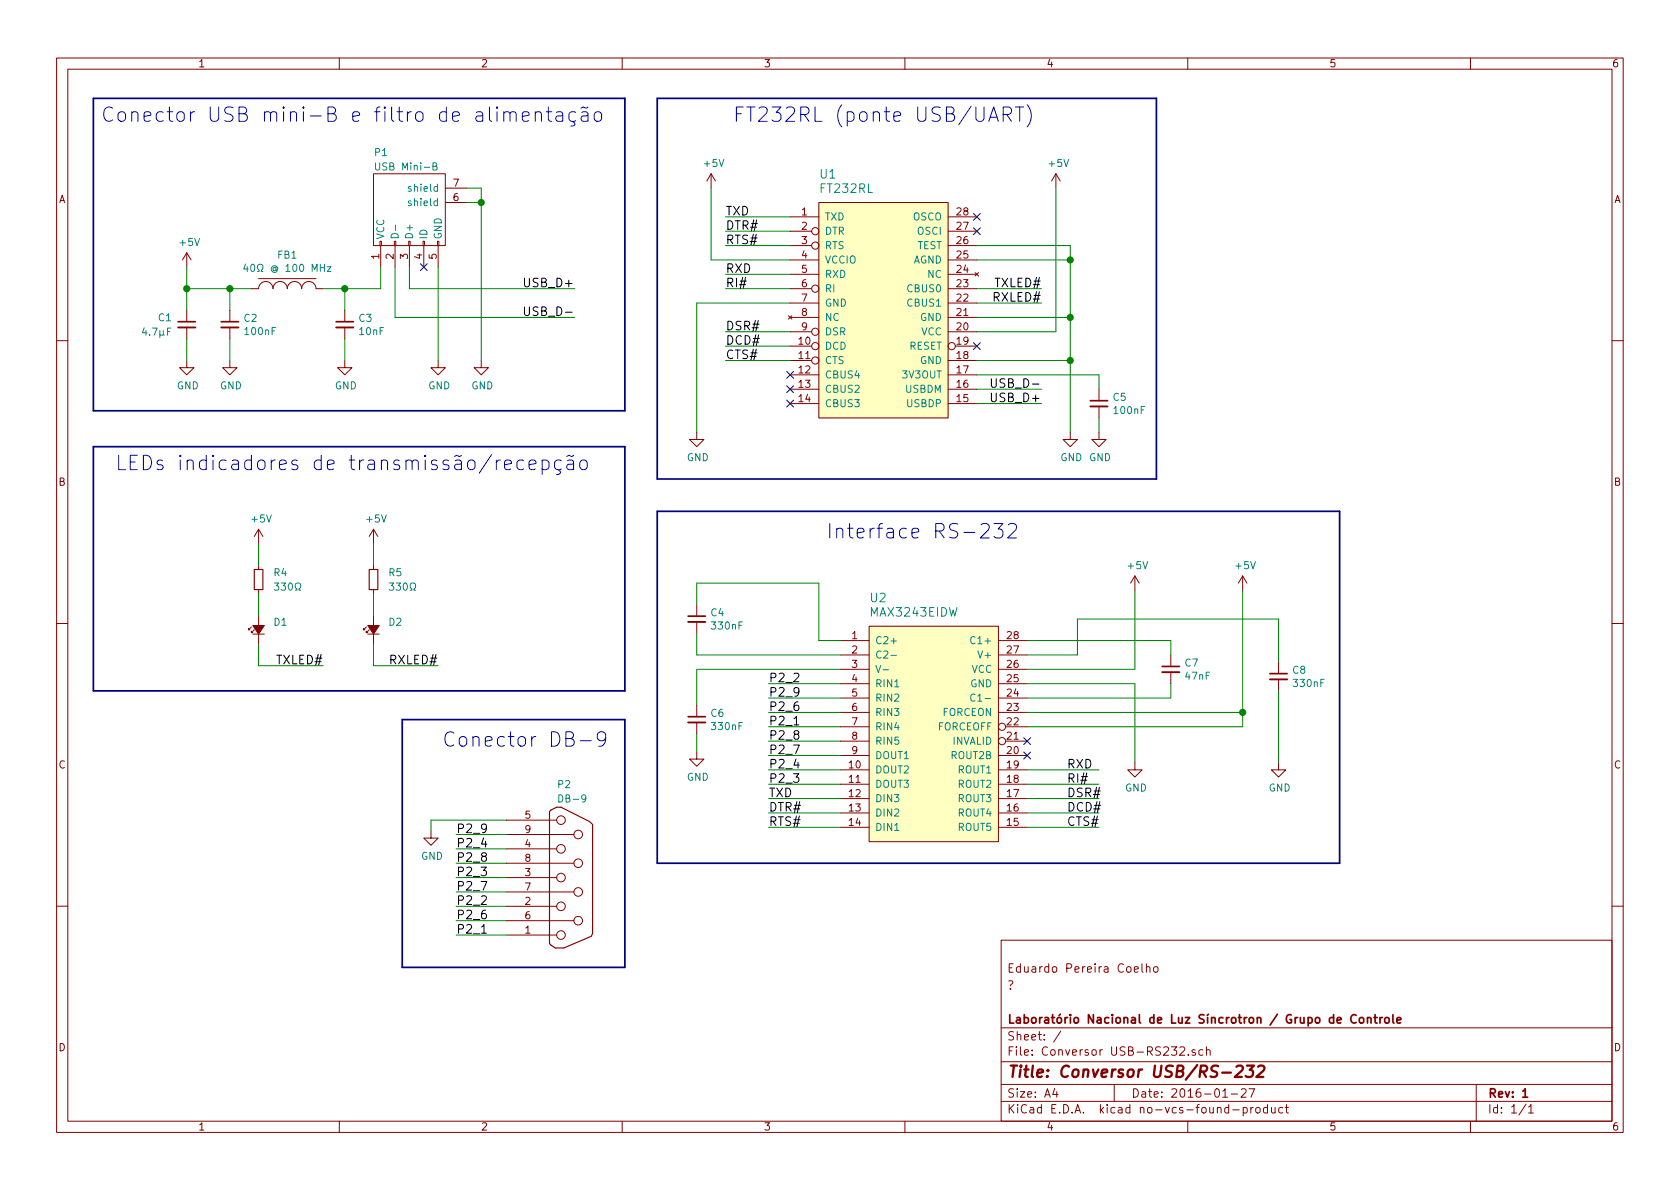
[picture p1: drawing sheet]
EESchema Schematic File Version 2
LIBS:power
LIBS:device
LIBS:transistors
LIBS:conn
LIBS:linear
LIBS:regul
LIBS:74xx
LIBS:cmos4000
LIBS:adc-dac
LIBS:memory
LIBS:xilinx
LIBS:microcontrollers
LIBS:dsp
LIBS:microchip
LIBS:analog_switches
LIBS:motorola
LIBS:texas
LIBS:intel
LIBS:audio
LIBS:interface
LIBS:digital-audio
LIBS:philips
LIBS:display
LIBS:cypress
LIBS:siliconi
LIBS:opto
LIBS:atmel
LIBS:contrib
LIBS:valves
LIBS:Conversor USB-RS232
LIBS:Conversor USB-RS232-cache
EELAYER 25 0
EELAYER END
$Descr A4 11693 8268
encoding utf-8
Sheet 1 1
Title "Conversor USB/RS-232"
Date "2016-01-27"
Rev "1"
Comp "Laboratório Nacional de Luz Síncrotron / Grupo de Controle"
Comment1 ""
Comment2 "?"
Comment3 "Eduardo Pereira Coelho"
Comment4 ""
$EndDescr
NoConn ~ 2950 1850
$Comp
L C_Small C3
U 1 1
P 2400 2250
F 0 "C3" H 2492 2296 50  0000 L CNN
F 1 "10nF" H 2492 2204 50  0000 L CNN
F 2 "Capacitors_SMD:C_0805_HandSoldering" H 2400 2250 50  0001 C CNN
F 3 "" H 2400 2250 50  0000 C CNN
	1    2400 2250
	1    0    0    -1  
$EndComp
$Comp
L GND #PWR01
U 1 1
P 2400 2500
F 0 "#PWR01" H 2400 2250 50  0001 C CNN
F 1 "GND" H 2408 2326 50  0000 C CNN
F 2 "" H 2400 2500 50  0000 C CNN
F 3 "" H 2400 2500 50  0000 C CNN
	1    2400 2500
	1    0    0    -1  
$EndComp
$Comp
L C_Small C2
U 1 1
P 1600 2250
F 0 "C2" H 1692 2296 50  0000 L CNN
F 1 "100nF" H 1692 2204 50  0000 L CNN
F 2 "Capacitors_SMD:C_0805_HandSoldering" H 1600 2250 50  0001 C CNN
F 3 "" H 1600 2250 50  0000 C CNN
	1    1600 2250
	1    0    0    -1  
$EndComp
$Comp
L GND #PWR02
U 1 1
P 1600 2500
F 0 "#PWR02" H 1600 2250 50  0001 C CNN
F 1 "GND" H 1608 2326 50  0000 C CNN
F 2 "" H 1600 2500 50  0000 C CNN
F 3 "" H 1600 2500 50  0000 C CNN
	1    1600 2500
	1    0    0    -1  
$EndComp
$Comp
L GND #PWR03
U 1 1
P 1300 2500
F 0 "#PWR03" H 1300 2250 50  0001 C CNN
F 1 "GND" H 1308 2326 50  0000 C CNN
F 2 "" H 1300 2500 50  0000 C CNN
F 3 "" H 1300 2500 50  0000 C CNN
	1    1300 2500
	1    0    0    -1  
$EndComp
$Comp
L GND #PWR04
U 1 1
P 3050 2500
F 0 "#PWR04" H 3050 2250 50  0001 C CNN
F 1 "GND" H 3058 2326 50  0000 C CNN
F 2 "" H 3050 2500 50  0000 C CNN
F 3 "" H 3050 2500 50  0000 C CNN
	1    3050 2500
	1    0    0    -1  
$EndComp
Text Label 4000 2000 2    60   ~ 0
USB_D+
Text Label 4000 2200 2    60   ~ 0
USB_D-
Text Label 7250 2700 2    60   ~ 0
USB_D-
Text Label 7250 2800 2    60   ~ 0
USB_D+
$Comp
L C_Small C1
U 1 1
P 1300 2250
F 0 "C1" H 1200 2300 50  0000 R CNN
F 1 "4.7µF" H 1200 2200 50  0000 R CNN
F 2 "Capacitors_SMD:C_1210_HandSoldering" H 1300 2250 50  0001 C CNN
F 3 "" H 1300 2250 50  0000 C CNN
	1    1300 2250
	1    0    0    -1  
$EndComp
Text Notes 700  850  0    100  ~ 0
Conector USB mini-B e filtro de alimentação
$Comp
L GND #PWR05
U 1 1
P 7650 3000
F 0 "#PWR05" H 7650 2750 50  0001 C CNN
F 1 "GND" H 7658 2826 50  0000 C CNN
F 2 "" H 7650 3000 50  0000 C CNN
F 3 "" H 7650 3000 50  0000 C CNN
	1    7650 3000
	1    0    0    -1  
$EndComp
$Comp
L C_Small C5
U 1 1
P 7650 2800
F 0 "C5" H 7742 2846 50  0000 L CNN
F 1 "100nF" H 7742 2754 50  0000 L CNN
F 2 "Capacitors_SMD:C_0805_HandSoldering" H 7650 2800 50  0001 C CNN
F 3 "" H 7650 2800 50  0000 C CNN
	1    7650 2800
	1    0    0    -1  
$EndComp
$Comp
L GND #PWR06
U 1 1
P 7450 3000
F 0 "#PWR06" H 7450 2750 50  0001 C CNN
F 1 "GND" H 7458 2826 50  0000 C CNN
F 2 "" H 7450 3000 50  0000 C CNN
F 3 "" H 7450 3000 50  0000 C CNN
	1    7450 3000
	1    0    0    -1  
$EndComp
Text Label 7250 2000 2    60   ~ 0
TXLED#
$Comp
L GND #PWR07
U 1 1
P 4850 3000
F 0 "#PWR07" H 4850 2750 50  0001 C CNN
F 1 "GND" H 4858 2826 50  0000 C CNN
F 2 "" H 4850 3000 50  0000 C CNN
F 3 "" H 4850 3000 50  0000 C CNN
	1    4850 3000
	1    0    0    -1  
$EndComp
Text Label 7250 2100 2    60   ~ 0
RXLED#
Text Notes 5100 850  0    100  ~ 0
FT232RL (ponte USB/UART)
Text Label 5050 1500 0    60   ~ 0
TXD
Text Label 5050 1900 0    60   ~ 0
RXD
Text Notes 800  3275 0    100  ~ 0
LEDs indicadores de transmissão/recepção
$Comp
L R_Small R4
U 1 1
P 1800 4025
F 0 "R4" H 1900 4075 50  0000 L CNN
F 1 "330Ω" H 1900 3975 50  0000 L CNN
F 2 "Resistors_SMD:R_0805_HandSoldering" H 1800 4025 50  0001 C CNN
F 3 "" H 1800 4025 50  0000 C CNN
	1    1800 4025
	1    0    0    -1  
$EndComp
$Comp
L R_Small R5
U 1 1
P 2600 4025
F 0 "R5" H 2700 4075 50  0000 L CNN
F 1 "330Ω" H 2700 3975 50  0000 L CNN
F 2 "Resistors_SMD:R_0805_HandSoldering" H 2600 4025 50  0001 C CNN
F 3 "" H 2600 4025 50  0000 C CNN
	1    2600 4025
	1    0    0    -1  
$EndComp
$Comp
L Led_Small D1
U 1 1
P 1800 4375
F 0 "D1" V 1850 4275 50  0000 R CNN
F 1 "LED" V 1750 4275 50  0001 R CNN
F 2 "Controle:LED_para_painel_KINGBRIGHT" V 1800 4375 50  0001 C CNN
F 3 "" V 1800 4375 50  0000 C CNN
	1    1800 4375
	0    -1   -1   0   
$EndComp
$Comp
L Led_Small D2
U 1 1
P 2600 4375
F 0 "D2" V 2650 4275 50  0000 R CNN
F 1 "LED" V 2550 4275 50  0001 R CNN
F 2 "Controle:LED_para_painel_KINGBRIGHT" V 2600 4375 50  0001 C CNN
F 3 "" V 2600 4375 50  0000 C CNN
	1    2600 4375
	0    -1   -1   0   
$EndComp
Text Notes 5750 3750 0    100  ~ 0
Interface RS-232
Text Notes 3075 5200 0    100  ~ 0
Conector DB-9
NoConn ~ 5500 2600
Text Label 2250 4625 2    60   ~ 0
TXLED#
Text Label 3050 4625 2    60   ~ 0
RXLED#
$Comp
L GND #PWR08
U 1 1
P 3350 2500
F 0 "#PWR08" H 3350 2250 50  0001 C CNN
F 1 "GND" H 3358 2326 50  0000 C CNN
F 2 "" H 3350 2500 50  0000 C CNN
F 3 "" H 3350 2500 50  0000 C CNN
	1    3350 2500
	1    0    0    -1  
$EndComp
NoConn ~ 5500 2800
NoConn ~ 6800 2400
NoConn ~ 6800 1500
NoConn ~ 6800 1600
$Comp
L FT232RL U1
U 1 1
P 6150 2150
F 0 "U1" H 5700 3100 60  0000 L CNN
F 1 "FT232RL" H 5700 3000 60  0000 L CNN
F 2 "Housings_SSOP:SSOP-28_5.3x10.2mm_Pitch0.65mm" H 5800 2450 60  0001 C CNN
F 3 "" H 5800 2450 60  0000 C CNN
	1    6150 2150
	1    0    0    -1  
$EndComp
$Comp
L Ferrite_Bead FB1
U 1 1
P 2000 2000
F 0 "FB1" H 2000 2236 50  0000 C CNN
F 1 "40Ω @ 100 MHz" H 2000 2144 50  0000 C CNN
F 2 "Resistors_SMD:R_0805_HandSoldering" H 2000 2000 60  0001 C CNN
F 3 "" H 2000 2000 60  0000 C CNN
	1    2000 2000
	1    0    0    -1  
$EndComp
$Comp
L +5V #FLG09
U 1 1
P 1300 1850
F 0 "#FLG09" H 1300 1945 50  0001 C CNN
F 1 "+5V" H 1318 2024 50  0000 C CNN
F 2 "" H 1300 1850 50  0000 C CNN
F 3 "" H 1300 1850 50  0000 C CNN
	1    1300 1850
	1    0    0    -1  
$EndComp
$Comp
L +5V #FLG010
U 1 1
P 4950 1300
F 0 "#FLG010" H 4950 1395 50  0001 C CNN
F 1 "+5V" H 4968 1474 50  0000 C CNN
F 2 "" H 4950 1300 50  0000 C CNN
F 3 "" H 4950 1300 50  0000 C CNN
	1    4950 1300
	1    0    0    -1  
$EndComp
$Comp
L +5V #FLG011
U 1 1
P 7350 1300
F 0 "#FLG011" H 7350 1395 50  0001 C CNN
F 1 "+5V" H 7368 1474 50  0000 C CNN
F 2 "" H 7350 1300 50  0000 C CNN
F 3 "" H 7350 1300 50  0000 C CNN
	1    7350 1300
	1    0    0    -1  
$EndComp
$Comp
L +5V #FLG012
U 1 1
P 2600 3775
F 0 "#FLG012" H 2600 3870 50  0001 C CNN
F 1 "+5V" H 2618 3949 50  0000 C CNN
F 2 "" H 2600 3775 50  0000 C CNN
F 3 "" H 2600 3775 50  0000 C CNN
	1    2600 3775
	1    0    0    -1  
$EndComp
$Comp
L +5V #FLG013
U 1 1
P 1800 3775
F 0 "#FLG013" H 1800 3870 50  0001 C CNN
F 1 "+5V" H 1818 3949 50  0000 C CNN
F 2 "" H 1800 3775 50  0000 C CNN
F 3 "" H 1800 3775 50  0000 C CNN
	1    1800 3775
	1    0    0    -1  
$EndComp
$Comp
L USB_Mini-B P1
U 1 1
P 2850 1550
F 0 "P1" H 2600 2050 50  0000 L CNN
F 1 "USB Mini-B" H 2600 1950 50  0000 L CNN
F 2 "Conversor USB-RS232:USB_Mini-B" V 2800 1450 50  0001 C CNN
F 3 "" V 2800 1450 50  0000 C CNN
	1    2850 1550
	1    0    0    -1  
$EndComp
$Comp
L MAX3243EIDW U2
U 1 1
P 6500 5100
F 0 "U2" H 6050 6050 60  0000 L CNN
F 1 "MAX3243EIDW" H 6050 5950 60  0000 L CNN
F 2 "Housings_SOIC:SOIC-28W_7.5x17.9mm_Pitch1.27mm" H 6150 5400 60  0001 C CNN
F 3 "" H 6150 5400 60  0000 C CNN
	1    6500 5100
	1    0    0    -1  
$EndComp
$Comp
L DB9 P2
U 1 1
P 3975 6100
F 0 "P2" H 3875 6750 50  0000 L CNN
F 1 "DB-9" H 3875 6650 50  0000 L CNN
F 2 "Controle:DB9_TE" H 3975 6100 50  0001 C CNN
F 3 "" H 3975 6100 50  0000 C CNN
	1    3975 6100
	1    0    0    -1  
$EndComp
NoConn ~ 5500 2700
Wire Wire Line
	2400 2350 2400 2500
Wire Wire Line
	2400 2150 2400 2000
Wire Wire Line
	2250 2000 2650 2000
Wire Wire Line
	2650 2000 2650 1850
Connection ~ 2400 2000
Wire Wire Line
	1300 2000 1750 2000
Wire Wire Line
	1600 2000 1600 2150
Wire Wire Line
	1600 2350 1600 2500
Wire Wire Line
	1300 1850 1300 2150
Connection ~ 1600 2000
Wire Wire Line
	1300 2350 1300 2500
Wire Wire Line
	3050 1850 3050 2500
Wire Wire Line
	2850 1850 2850 2000
Wire Wire Line
	2850 2000 4000 2000
Wire Wire Line
	2750 1850 2750 2200
Wire Wire Line
	2750 2200 4000 2200
Wire Wire Line
	6800 2800 7250 2800
Wire Wire Line
	6800 2700 7250 2700
Wire Wire Line
	7450 2500 6800 2500
Wire Wire Line
	7450 2200 6800 2200
Wire Wire Line
	6800 1800 7450 1800
Wire Wire Line
	6800 1700 7450 1700
Wire Wire Line
	4850 2100 5500 2100
Wire Wire Line
	6800 2600 7650 2600
Wire Wire Line
	7650 2600 7650 2700
Wire Wire Line
	7650 2900 7650 3000
Wire Wire Line
	7450 1700 7450 3000
Connection ~ 7450 1800
Connection ~ 7450 2200
Connection ~ 7450 2500
Connection ~ 1300 2000
Wire Wire Line
	6800 2300 7350 2300
Wire Wire Line
	7350 2300 7350 1300
Wire Wire Line
	5500 1800 4950 1800
Wire Wire Line
	4950 1800 4950 1300
Wire Wire Line
	6800 2000 7250 2000
Wire Wire Line
	4850 2100 4850 3000
Wire Wire Line
	6800 2100 7250 2100
Wire Wire Line
	5500 1500 5050 1500
Wire Wire Line
	5500 1900 5050 1900
Wire Wire Line
	1800 3775 1800 3925
Wire Wire Line
	2600 3775 2600 3925
Wire Wire Line
	2600 4125 2600 4275
Wire Wire Line
	1800 4125 1800 4275
Wire Wire Line
	1800 4475 1800 4625
Wire Wire Line
	2600 4475 2600 4625
Wire Wire Line
	1800 4625 2250 4625
Wire Wire Line
	2600 4625 3050 4625
Wire Wire Line
	3250 1400 3350 1400
Wire Wire Line
	3350 1300 3350 2500
Wire Wire Line
	3250 1300 3350 1300
Connection ~ 3350 1400
Wire Wire Line
	5500 1600 5050 1600
Wire Wire Line
	5500 1700 5050 1700
Wire Wire Line
	5500 2000 5050 2000
Wire Wire Line
	5500 2300 5050 2300
Wire Wire Line
	5050 2400 5500 2400
Wire Wire Line
	5500 2500 5050 2500
Text Label 5050 1600 0    60   ~ 0
DTR#
Text Label 5050 1700 0    60   ~ 0
RTS#
Text Label 5050 2000 0    60   ~ 0
RI#
Text Label 5050 2300 0    60   ~ 0
DSR#
Text Label 5050 2400 0    60   ~ 0
DCD#
Text Label 5050 2500 0    60   ~ 0
CTS#
Wire Wire Line
	3000 5700 3525 5700
Wire Wire Line
	3525 5800 3175 5800
Wire Wire Line
	3525 5900 3175 5900
Wire Wire Line
	3525 6000 3175 6000
Wire Wire Line
	3525 6100 3175 6100
Wire Wire Line
	3525 6200 3175 6200
Wire Wire Line
	3525 6300 3175 6300
Wire Wire Line
	3525 6400 3175 6400
Wire Wire Line
	3525 6500 3175 6500
Text Label 3175 5800 0    60   ~ 0
P2_9
Text Label 3175 5900 0    60   ~ 0
P2_4
Text Label 3175 6000 0    60   ~ 0
P2_8
Text Label 3175 6100 0    60   ~ 0
P2_3
Text Label 3175 6200 0    60   ~ 0
P2_7
Text Label 3175 6300 0    60   ~ 0
P2_2
Text Label 3175 6400 0    60   ~ 0
P2_6
Text Label 3175 6500 0    60   ~ 0
P2_1
$Comp
L C_Small C4
U 1 1
P 4850 4300
F 0 "C4" H 4942 4346 50  0000 L CNN
F 1 "330nF" H 4942 4254 50  0000 L CNN
F 2 "Capacitors_SMD:C_0805_HandSoldering" H 4850 4300 50  0001 C CNN
F 3 "" H 4850 4300 50  0000 C CNN
	1    4850 4300
	1    0    0    -1  
$EndComp
Wire Wire Line
	5700 4450 5850 4450
Wire Wire Line
	5700 4450 5700 4050
Wire Wire Line
	5700 4050 4850 4050
Wire Wire Line
	4850 4050 4850 4200
Wire Wire Line
	4850 4400 4850 4550
Wire Wire Line
	4850 4550 5850 4550
Wire Wire Line
	7150 4450 8150 4450
$Comp
L C_Small C7
U 1 1
P 8150 4650
F 0 "C7" H 8242 4696 50  0000 L CNN
F 1 "47nF" H 8242 4604 50  0000 L CNN
F 2 "Capacitors_SMD:C_0805_HandSoldering" H 8150 4650 50  0001 C CNN
F 3 "" H 8150 4650 50  0000 C CNN
	1    8150 4650
	1    0    0    -1  
$EndComp
Wire Wire Line
	7150 4850 8150 4850
Wire Wire Line
	8150 4450 8150 4550
Wire Wire Line
	8150 4850 8150 4750
Wire Wire Line
	5850 4650 4850 4650
Wire Wire Line
	4850 4650 4850 4900
$Comp
L C_Small C6
U 1 1
P 4850 5000
F 0 "C6" H 4942 5046 50  0000 L CNN
F 1 "330nF" H 4942 4954 50  0000 L CNN
F 2 "Capacitors_SMD:C_0805_HandSoldering" H 4850 5000 50  0001 C CNN
F 3 "" H 4850 5000 50  0000 C CNN
	1    4850 5000
	1    0    0    -1  
$EndComp
$Comp
L GND #PWR014
U 1 1
P 3000 5775
F 0 "#PWR014" H 3000 5525 50  0001 C CNN
F 1 "GND" H 3008 5601 50  0000 C CNN
F 2 "" H 3000 5775 50  0000 C CNN
F 3 "" H 3000 5775 50  0000 C CNN
	1    3000 5775
	1    0    0    -1  
$EndComp
Wire Wire Line
	7150 4750 7900 4750
Wire Wire Line
	7900 4750 7900 5300
$Comp
L GND #PWR015
U 1 1
P 7900 5300
F 0 "#PWR015" H 7900 5050 50  0001 C CNN
F 1 "GND" H 7908 5126 50  0000 C CNN
F 2 "" H 7900 5300 50  0000 C CNN
F 3 "" H 7900 5300 50  0000 C CNN
	1    7900 5300
	1    0    0    -1  
$EndComp
Wire Wire Line
	7900 4650 7150 4650
Wire Wire Line
	7900 4100 7900 4650
$Comp
L +5V #FLG016
U 1 1
P 7900 4100
F 0 "#FLG016" H 7900 4195 50  0001 C CNN
F 1 "+5V" H 7918 4274 50  0000 C CNN
F 2 "" H 7900 4100 50  0000 C CNN
F 3 "" H 7900 4100 50  0000 C CNN
	1    7900 4100
	1    0    0    -1  
$EndComp
NoConn ~ 7150 5150
NoConn ~ 7150 5250
Wire Wire Line
	7150 4550 7500 4550
Wire Wire Line
	7500 4550 7500 4300
Wire Wire Line
	7500 4300 8900 4300
Wire Wire Line
	8900 4300 8900 4600
$Comp
L C_Small C8
U 1 1
P 8900 4700
F 0 "C8" H 8992 4746 50  0000 L CNN
F 1 "330nF" H 8992 4654 50  0000 L CNN
F 2 "Capacitors_SMD:C_0805_HandSoldering" H 8900 4700 50  0001 C CNN
F 3 "" H 8900 4700 50  0000 C CNN
	1    8900 4700
	1    0    0    -1  
$EndComp
Wire Wire Line
	8900 4800 8900 5300
$Comp
L GND #PWR017
U 1 1
P 8900 5300
F 0 "#PWR017" H 8900 5050 50  0001 C CNN
F 1 "GND" H 8908 5126 50  0000 C CNN
F 2 "" H 8900 5300 50  0000 C CNN
F 3 "" H 8900 5300 50  0000 C CNN
	1    8900 5300
	1    0    0    -1  
$EndComp
Wire Wire Line
	7150 4950 8650 4950
Wire Wire Line
	8650 4100 8650 5050
Wire Wire Line
	8650 5050 7150 5050
Connection ~ 8650 4950
$Comp
L +5V #FLG018
U 1 1
P 8650 4100
F 0 "#FLG018" H 8650 4195 50  0001 C CNN
F 1 "+5V" H 8668 4274 50  0000 C CNN
F 2 "" H 8650 4100 50  0000 C CNN
F 3 "" H 8650 4100 50  0000 C CNN
	1    8650 4100
	1    0    0    -1  
$EndComp
Wire Wire Line
	5850 4750 5350 4750
Wire Wire Line
	5850 4850 5350 4850
Wire Wire Line
	5850 4950 5350 4950
Wire Wire Line
	5850 5050 5350 5050
Wire Wire Line
	5350 5150 5850 5150
Wire Wire Line
	5350 5250 5850 5250
Wire Wire Line
	5350 5350 5850 5350
Wire Wire Line
	5350 5450 5850 5450
Wire Wire Line
	5350 5550 5850 5550
Wire Wire Line
	5850 5650 5350 5650
Wire Wire Line
	5850 5750 5350 5750
Wire Wire Line
	7150 5750 7650 5750
Wire Wire Line
	7650 5650 7150 5650
Wire Wire Line
	7150 5550 7650 5550
Wire Wire Line
	7650 5450 7150 5450
Wire Wire Line
	7150 5350 7650 5350
Text Label 5350 5550 0    60   ~ 0
TXD
Text Label 5350 5650 0    60   ~ 0
DTR#
Text Label 5350 5750 0    60   ~ 0
RTS#
Text Label 7425 5350 0    60   ~ 0
RXD
Text Label 7425 5450 0    60   ~ 0
RI#
Text Label 7425 5550 0    60   ~ 0
DSR#
Text Label 7425 5650 0    60   ~ 0
DCD#
Text Label 7425 5750 0    60   ~ 0
CTS#
Text Label 5350 5450 0    60   ~ 0
P2_3
Text Label 5350 5350 0    60   ~ 0
P2_4
Text Label 5350 5250 0    60   ~ 0
P2_7
Text Label 5350 4750 0    60   ~ 0
P2_2
Text Label 5350 4850 0    60   ~ 0
P2_9
Text Label 5350 4950 0    60   ~ 0
P2_6
Text Label 5350 5050 0    60   ~ 0
P2_1
Text Label 5350 5150 0    60   ~ 0
P2_8
Wire Bus Line
	650  675  650  2850
Wire Bus Line
	650  2850 4350 2850
Wire Bus Line
	4350 2850 4350 675 
Wire Bus Line
	4350 675  650  675 
Wire Bus Line
	4575 675  8050 675 
Wire Bus Line
	8050 675  8050 3325
Wire Bus Line
	8050 3325 4575 3325
Wire Bus Line
	4575 3325 4575 675 
Wire Bus Line
	4575 3550 4575 6000
Wire Bus Line
	4575 6000 9325 6000
Wire Bus Line
	9325 6000 9325 3550
Wire Bus Line
	9325 3550 4575 3550
Wire Bus Line
	650  3100 650  4800
Wire Bus Line
	650  4800 4350 4800
Wire Bus Line
	4350 4800 4350 3100
Wire Bus Line
	4350 3100 650  3100
Wire Bus Line
	2800 5000 4350 5000
Wire Bus Line
	4350 5000 4350 6725
Wire Bus Line
	4350 6725 2800 6725
Wire Bus Line
	2800 6725 2800 5000
Wire Wire Line
	3000 5700 3000 5775
$Comp
L GND #PWR019
U 1 1
P 4850 5225
F 0 "#PWR019" H 4850 4975 50  0001 C CNN
F 1 "GND" H 4858 5051 50  0000 C CNN
F 2 "" H 4850 5225 50  0000 C CNN
F 3 "" H 4850 5225 50  0000 C CNN
	1    4850 5225
	1    0    0    -1  
$EndComp
Wire Wire Line
	4850 5100 4850 5225
$EndSCHEMATC
